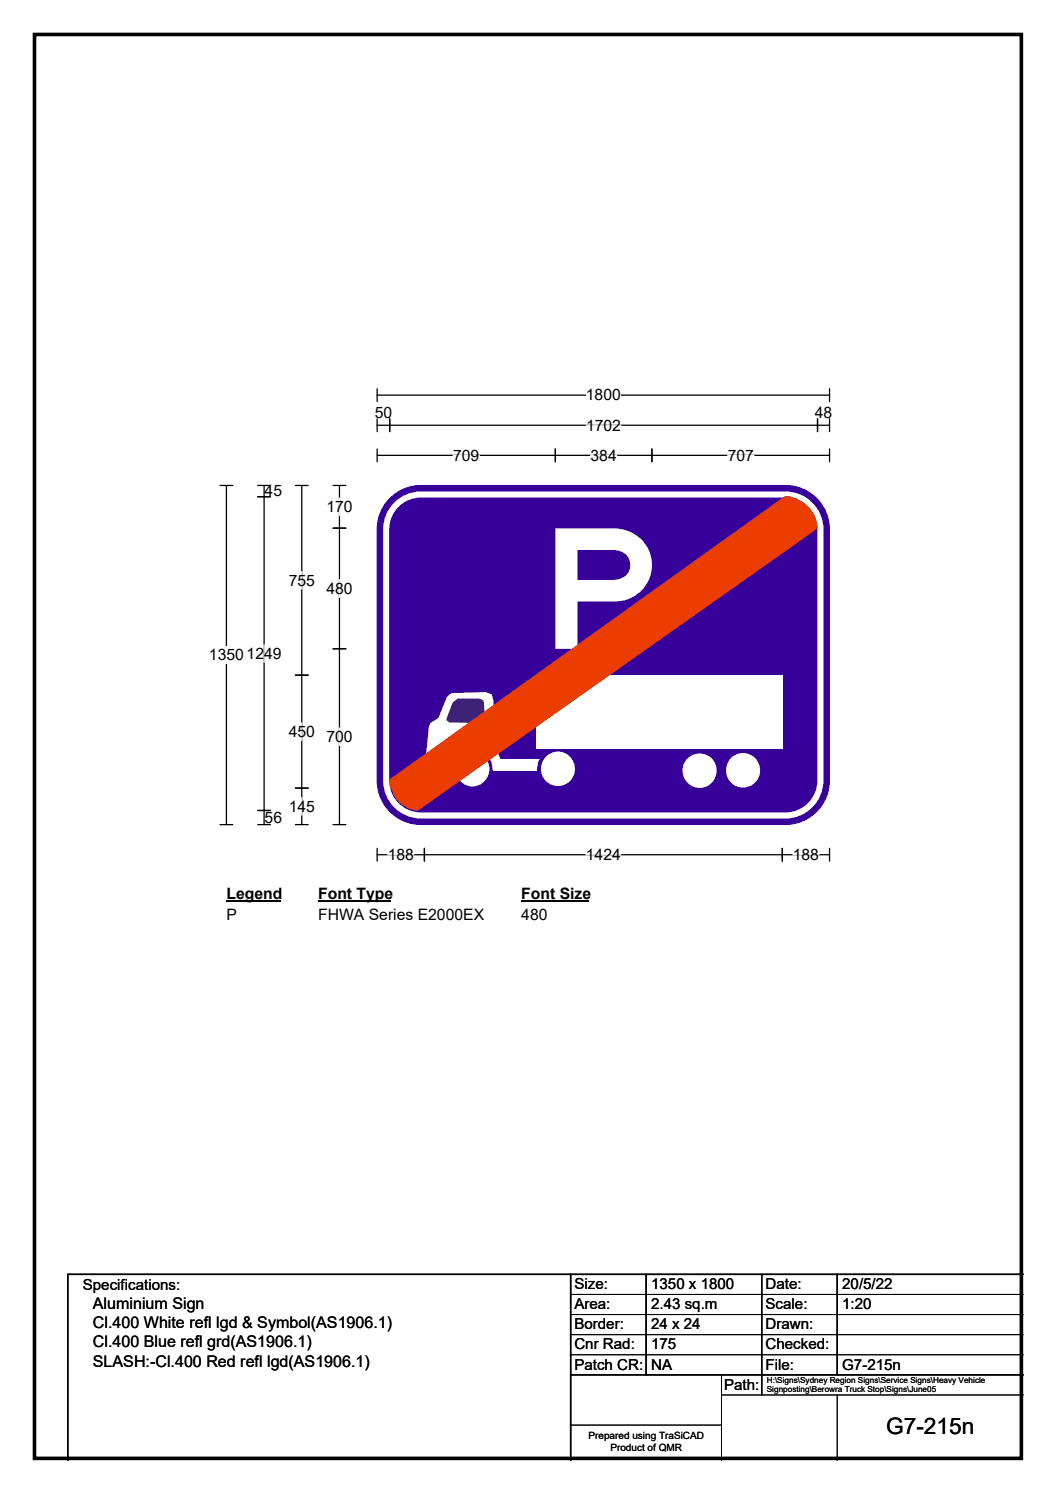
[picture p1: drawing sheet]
<svg xmlns="http://www.w3.org/2000/svg" width="210mm" height="297mm" viewBox="0 0 210 297" stroke-linecap="round" stroke-linejoin="round" font-family="sans-serif">
<path d="M6.9 6.9h196.2v283.3h-196.2z" fill="none" stroke="#000" stroke-width=".72"/>
<path d="M75 78.6h90M75 77.3v2.6M165 77.3v2.6" fill="none" stroke="#000" stroke-width=".25"/>
<path d="M116.5 76.9h6.9v3.5h-6.9z" fill="#fff"/>
<g fill="none" stroke="#000" stroke-width=".25">
<path d="M43.8 96.6h2.5M45 96.6v67.5M75 84.6h90M75 83.3v2.6M75 89.3v2.6M75 90.6h90M77.5 83.3v2.6M110.4 89.3v2.6M129.6 89.3v2.6M162.6 83.3v2.6M165 83.3v2.6M165 89.3v2.6"/>
<path d="M43.8 164.1h2.5M75 168.8v2.5M75 170.1h90M84.4 168.8v2.5M155.6 168.8v2.5M165 168.8v2.5"/>
</g>
<path d="M90.1 90.6h5.2M116.5 84.6h7M117.4 90.6h5.2M144.7 90.6h5.2M77.1 170.1h5.2M116.5 170.1h6.9M157.6 170.1h5.3" fill="none" stroke="#fff" stroke-width=".25"/>
<path d="M41.6 128.6h6.9v3.5h-6.9z" fill="#fff"/>
<g fill="none" stroke="#000" stroke-width=".25">
<path d="M51.2 98.8h2.6M51.2 96.6h2.6M52.5 96.6v67.5M58.7 96.6h2.6M60 96.6v67.5M66.2 96.6h2.6M67.5 96.6v67.5M66.2 105.1h2.6M58.7 134.3h2.6M66.2 129.1h2.6M58.7 156.8h2.6M51.2 161.2h2.6"/>
<path d="M51.2 164.1h2.6M58.7 164.1h2.6M66.2 164.1h2.6"/>
</g>
<path d="M67.5 99.1v3.5M60 113.7v3.5M67.5 115.3v3.5M52.5 128.3v3.5M60 143.8v3.5M60 158.7v3.5M67.5 144.8v3.5" fill="none" stroke="#fff" stroke-width=".25"/>
<path d="M45 176h10.8v3.5h-10.8z" fill="#fff"/>
<path d="M45 179.3h10.8" fill="none" stroke="#000" stroke-width=".32"/>
<path d="M63.3 176h14.4v3.5h-14.4z" fill="#fff"/>
<path d="M63.3 179.3h14.4" fill="none" stroke="#000" stroke-width=".32"/>
<path d="M103.7 176h13.4v3.5h-13.4z" fill="#fff"/>
<path d="M103.7 179.3h13.4" fill="none" stroke="#000" stroke-width=".32"/>
<g fill="#fff">
<path d="M45 180.2h2.1v3.5h-2.1z"/>
<path d="M63.3 180.2h32.9v3.5h-32.9z"/>
<path d="M103.7 180.2h5.2v3.5h-5.2z"/>
</g>
<path d="M77.5 99.1a8.7 8.7 0 0 1 6.2-2.5h72.5a8.7 8.7 0 0 1 8.7 8.7v50a8.7 8.7 0 0 1-8.7 8.7h-72.5a8.7 8.7 0 0 1-8.7-8.7v-50a8.7 8.7 0 0 1 2.5-6.2z" fill-rule="evenodd" fill="#37009b" stroke="#37009b" stroke-width=".2"/>
<path d="M78.5 100.8a6.9 6.9 0 0 1 5.2-2.4h72.5a6.9 6.9 0 0 1 6.9 6.9v50a6.9 6.9 0 0 1-6.9 6.9h-72.5a6.9 6.9 0 0 1-6.9-6.9v-50a6.9 6.9 0 0 1 1.7-4.5z" fill="none" stroke="#fff" stroke-width="1.2"/>
<path d="M88.9 138.7l.8-.8 6.9-.2 1.2 .5 .3 1.2-.1 9.3 1.1 1.4 .4 .9h7.9l-.3 .4-.3 2h-8.8a4 4 0 0 0-5.6-4l-1.4 .8-.9 1.4-.2 1.8h-5.5l.9-8.9 .3-.7 1.6-.9z" fill-rule="evenodd" fill="#fff"/>
<path d="M90 139.9l1-.9h4.2l.8 .3 .2 .4 .2 3.1-.6 .9-.6 .1-5.8-.1-.5-.3-.1-.3z" fill-rule="evenodd" fill="#3d2377"/>
<g fill="#fff">
<circle cx="93.9" cy="153.1" r="3.4"/>
<circle cx="110.9" cy="153" r="3.4"/>
<circle cx="139.1" cy="153.3" r="3.4"/>
<circle cx="147.7" cy="153.3" r="3.4"/>
</g>
<path d="M106.6 134.3h48.9v14.7h-48.9z" fill="#fff"/>
<path d="M77.5 155.2l78.6-56.4h.7a7.2 7.2 0 0 1 5.2 4l.5 2.2-79.5 56.2a5.1 5.1 0 0 1-2.6-1 4 4 0 0 1-2.2-2.8l-.5-1z" fill-rule="evenodd" fill="#eb3d00"/>
<path d="M77.5 155.2l78.6-56.4h.7a7.2 7.2 0 0 1 5.2 4l.5 2.2-79.5 56.2a5.1 5.1 0 0 1-2.6-1 4 4 0 0 1-2.2-2.8l-.5-1z" fill="none" stroke="#eb3d00" stroke-width=".2"/>
<path d="M113.5 253.5v37M128.5 253.5v20M151.5 253.5v24M166.5 253.5v20M203.5 253.5h-190v37M113.5 273.5h90" fill="none" stroke="#000" stroke-width=".3"/>
<path d="M113.5 257.5h90M113.5 261.5h90M113.5 265.5h90M113.5 269.5h90M143.5 273.5v17M143.5 277.5h60M166.5 277.5v13M113.5 283.5h30" fill="none" stroke="#000" stroke-width=".2"/>
<text font-size="33.3" fill="#fff" x="107.3" y="129.1">P</text>
<text font-size="4.5" x="176.2" y="285.4">G7-215n</text>
<g font-size="3.2">
<text x="18.5" y="260.4">Aluminium Sign</text>
<text x="18.5" y="264.2">Cl.400 White refl lgd &amp; Symbol(AS1906.1)</text>
<text x="18.5" y="268.1">Cl.400 Blue refl grd(AS1906.1)</text>
<text x="18.5" y="271.9">SLASH:-Cl.400 Red refl lgd(AS1906.1)</text>
</g>
<g font-size="3.1">
<text x="74.5" y="83.2">50</text>
<text x="116.5" y="79.7">1800</text>
<text x="162" y="83.2">48</text>
<text x="116.5" y="85.7">1702</text>
<text x="90.1" y="91.7">709</text>
<text x="117.4" y="91.7">384</text>
<text x="144.7" y="91.7">707</text>
<text x="52.6" y="98.8">45</text>
<text x="64.9" y="101.9">170</text>
<text x="57.4" y="116.5">755</text>
<text x="64.9" y="118.1">480</text>
<text x="41.6" y="131.4">1350</text>
<text x="49" y="131.1">1249</text>
<text x="57.4" y="146.6">450</text>
<text x="64.9" y="147.6">700</text>
<text x="57.4" y="161.5">145</text>
<text x="52.6" y="163.7">56</text>
<text x="77.1" y="171.1">188</text>
<text x="116.5" y="171.1">1424</text>
<text x="157.6" y="171.1">188</text>
<text x="45" y="178.9">Legend</text>
<text x="63.3" y="178.9">Font Type</text>
<text x="103.7" y="178.9">Font Size</text>
<text x="45" y="183">P</text>
<text x="63.3" y="183">FHWA Series E2000EX</text>
<text x="103.7" y="183">480</text>
</g>
<g font-size="3">
<text x="16.5" y="256.7">Specifications:</text>
<text x="114.2" y="256.5">Size:</text>
<text x="129.5" y="256.5">1350 x 1800</text>
<text x="152.2" y="256.5">Date:</text>
<text x="167.5" y="256.5">20/5/22</text>
<text x="114.2" y="260.5">Area:</text>
<text x="129.5" y="260.5">2.43 sq.m</text>
<text x="152.2" y="260.5">Scale:</text>
<text x="167.5" y="260.5">1:20</text>
<text x="114.2" y="264.5">Border:</text>
<text x="114.2" y="268.5">Cnr Rad:</text>
<text x="129.5" y="264.5">24 x 24</text>
<text x="129.5" y="268.5">175</text>
<text x="152.2" y="264.5">Drawn:</text>
<text x="152.2" y="268.5">Checked:</text>
<text x="114.2" y="272.5">Patch CR:</text>
<text x="129.5" y="272.5">NA</text>
<text x="152.2" y="272.5">File:</text>
<text x="167.5" y="272.5">G7-215n</text>
<text x="144" y="276.5">Path:</text>
</g>
<g font-size="2">
<text x="117" y="286.3">Prepared using TraSiCAD</text>
<text x="121.4" y="288.7">Product of QMR</text>
</g>
<g font-size="1.6">
<text x="152.5" y="275.1">H:\Signs\Sydney Region Signs\Service Signs\Heavy Vehicle</text>
<text x="152.5" y="277">Signposting\Berowra Truck Stop\Signs\June05</text>
</g>
</svg>
